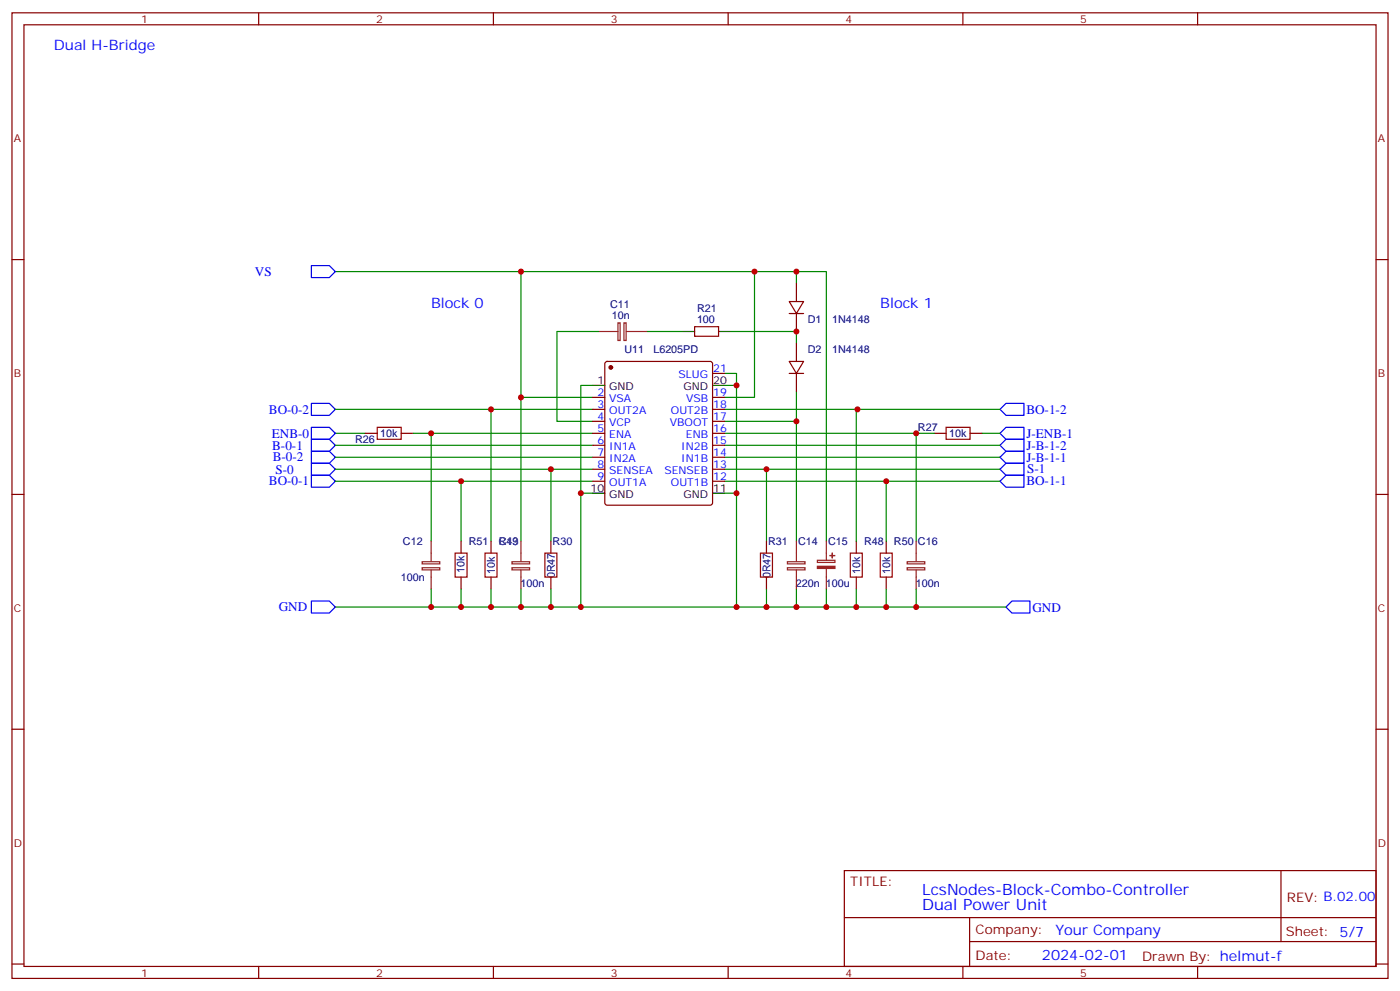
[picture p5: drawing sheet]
<svg xmlns="http://www.w3.org/2000/svg" width="412mm" height="292mm" viewBox="0 0 412 292" stroke-linecap="round" stroke-linejoin="round" font-family="sans-serif">
<g fill="none" stroke="#870000" stroke-width=".35">
<path d="M3.5 3.8h405.4v284.3h-405.4zM7.1 7.3h398.2v277.3h-398.2zM76.2 3.8v3.5M145.3 3.8v3.5M214.5 3.8v3.5M283.6 3.8v3.5M352.8 3.8v3.5M3.5 76.4h3.6M405.3 76.4h3.6M204.6 96.2h7.1v2.8h-7.1zM232.5 88.8h4.2l-2.1 3.5zM232.5 92.3h4.2"/>
<path d="M234.6 83.5v5.3M234.6 92.3v5.3M174.6 117h3.6M178.4 106.6l.5-.2h30.3l.5 .2 .2 .5v41l-.2 .5-.5 .2h-30.3l-.5-.3-.2-.4v-41zM209.9 110h3.5M209.9 117h3.5M232.5 106.4h4.2l-2.1 3.6zM232.5 110h4.2M234.6 101.1v5.3M234.6 110v5.3M107.6 127.6h3.5M118.2 127.6h3.5"/>
<path d="M174.6 127.6h3.6M174.6 120.5h3.6M174.6 124.1h3.6M174.6 131.1h3.6M174.6 134.7h3.6M174.6 138.2h3.6M209.9 127.6h3.5M209.9 120.5h3.5M209.9 124.1h3.5M209.9 131.1h3.5M209.9 134.7h3.5M209.9 138.2h3.5"/>
<path d="M275.2 127.6h3.5M285.8 127.6h3.5M3.5 145.6h3.6M135.8 159.3v3.6M144.6 159.3v3.6M162.3 159.3v3.6M174.6 141.7h3.6M209.9 141.7h3.5M225.8 159.3v3.6M252.2 159.3v3.6M261.1 159.3v3.6M405.3 145.6h3.6"/>
<path d="M135.8 169.9v3.6M144.6 169.9v3.6M162.3 169.9v3.6M225.8 169.9v3.6M252.2 169.9v3.6M261.1 169.9v3.6M3.5 214.7h3.6M405.3 214.7h3.6M248.7 256.4h156.6v28.2h-156.6zM377.3 256.4v20.9M248.7 270.2h156.5M285.6 277.3h119.6"/>
<path d="M285.6 270.2v14.1M3.5 283.9h3.6M76.2 284.6v3.5M145.3 284.6v3.5M214.5 284.6v3.5M283.6 284.6v3.5M352.8 284.6v3.5M405.3 283.9h3.6"/>
</g>
<g fill="none" stroke="#008700" stroke-width=".35">
<path d="M98.8 80h123.4v37h-8.8M153.5 80v37h21.1M222.2 80h12.4v3.5M234.6 80h8.8v79.3M176.4 97.6h-12.4v26.5h10.6M190.5 97.6h10.6M215.2 97.6h19.4v3.5M153.5 117v42.3M174.6 113.5h-3.5v65.3M213.4 110h3.6v35.2M213.4 113.5h3.6M234.6 115.3v44"/>
<path d="M98.8 127.6h8.8M98.8 131.1h75.8M98.8 134.7h75.8M98.8 138.2h75.8M98.8 120.5h75.8M121.7 127.6h52.9M127 127.6v31.7M144.6 120.5v38.8M162.3 138.2v21.1M213.4 124.1h21.2M213.4 127.6h61.8M213.4 131.1h81.2"/>
<path d="M213.4 134.7h81.2M213.4 138.2h81.2M213.4 120.5h81.2M225.8 138.2v21.1M252.6 120.5h-.4v38.8M269.9 127.6v31.7M289.3 127.6h5.3M98.8 141.7h75.8M135.8 141.7v17.6M171.1 145.2h3.5M213.4 145.2h3.6v33.6M213.4 141.7h81.2"/>
<path d="M261.1 141.7v17.6M98.8 178.8h197.5M127 173.5v5.3M135.8 173.5v5.3M144.6 173.5v5.3M153.5 173.5v5.3M162.3 173.5v5.3M225.8 173.5v5.3M234.6 173.5v5.3M243.4 173.5v5.3M252.2 173.5v5.3M261.1 173.5v5.3"/>
<path d="M269.9 173.5v5.3"/>
</g>
<g fill="none" stroke="#8c2424" stroke-width=".35">
<path d="M176.4 97.6h5.6M182 95.1h.7v5.2h-.7zM183.8 95.1h.6v5.2h-.6zM184.5 97.6h6M127 159.3v6M153.5 159.3v6M234.6 159.3v6M243.4 159.3v5.7M269.9 159.3v6M124.4 165.4h5.1v.7h-5.1zM124.4 167.2h5.1v.6h-5.1zM127 167.8v5.7"/>
<path d="M150.8 165.4h5.2v.7h-5.2zM150.8 167.2h5.2v.6h-5.2zM153.5 167.8v5.7M232 165.4h5.1v.7h-5.1zM232 167.2h5.1v.6h-5.1zM234.6 167.8v5.7M240.8 165h5.2v.6h-5.2zM243.4 167.5v6M267.2 165.4h5.2v.7h-5.2zM267.2 167.2h5.2v.6h-5.2zM269.9 167.8v5.7"/>
</g>
<g fill="#8c2424" stroke="#8c2424" stroke-width=".35">
<path d="M240.8 166.8h5.2v.6h-5.2z"/>
<path d="M244.5 163.6h1.4z"/>
<path d="M245.1 162.9l.1 1.4z"/>
</g>
<path d="M201.1 97.6h3.5M211.7 97.6h3.5M174.6 113.5h3.6M209.9 113.5h3.5M174.6 145.2h3.6M209.9 145.2h3.5" fill="none" stroke="#000" stroke-width=".35"/>
<g fill="none" stroke="#00f" stroke-width=".35">
<path d="M91.7 78.2h5.3l1.8 1.8-1.8 1.7h-5.3zM91.7 118.8h5.3l1.8 1.7-1.8 1.8h-5.3zM91.7 139.9h5.3l1.8 1.8-1.8 1.8h-5.3zM91.7 132.9h5.3l1.8 1.8-1.8 1.7h-5.3zM91.7 129.4h5.3l1.8 1.7-1.8 1.8h-5.3zM91.7 136.4h5.3l1.8 1.8-1.8 1.7h-5.3zM91.7 125.8h5.3l1.8 1.8-1.8 1.8h-5.3zM294.6 131.1l1.7-1.7h5.3v3.5h-5.3zM294.6 134.7l1.7-1.8h5.3v3.5h-5.3zM294.6 138.2l1.7-1.8h5.3v3.5h-5.3zM294.6 127.6l1.7-1.8h5.3v3.6h-5.3zM294.6 120.5l1.7-1.7h5.3v3.5h-5.3z"/>
<path d="M294.6 141.7l1.7-1.8h5.3v3.6h-5.3zM91.7 177h5.3l1.8 1.8-1.8 1.7h-5.3zM296.3 178.8l1.8-1.8h5.3v3.5h-5.3z"/>
</g>
<path d="M111.1 125.8h7.1v3.6h-7.1zM278.7 125.8h7.1v3.6h-7.1zM134.1 162.9h3.5v7h-3.5zM142.9 162.9h3.5v7h-3.5zM160.5 162.9h3.5v7h-3.5zM224 162.9h3.5v7h-3.5zM250.5 162.9h3.5v7h-3.5zM259.3 162.9h3.5v7h-3.5z" fill="none" stroke="#a10000" stroke-width=".35"/>
<circle cx="179.9" cy="108.2" r=".53" fill="#870000" stroke="#870000" stroke-width=".35"/>
<g fill="#c00">
<circle cx="225.8" cy="178.8" r=".88"/>
<circle cx="225.8" cy="138.2" r=".88"/>
<circle cx="234.6" cy="80" r=".88"/>
<circle cx="234.6" cy="178.8" r=".88"/>
<circle cx="269.9" cy="178.8" r=".88"/>
<circle cx="153.5" cy="178.8" r=".88"/>
<circle cx="153.5" cy="117" r=".88"/>
<circle cx="217" cy="113.5" r=".88"/>
<circle cx="217" cy="145.2" r=".88"/>
<circle cx="217" cy="178.8" r=".88"/>
<circle cx="171.1" cy="145.2" r=".88"/>
<circle cx="171.1" cy="178.8" r=".88"/>
<circle cx="222.3" cy="80" r=".88"/>
<circle cx="162.3" cy="178.8" r=".88"/>
<circle cx="127" cy="178.8" r=".88"/>
<circle cx="153.5" cy="80" r=".88"/>
<circle cx="252.2" cy="178.8" r=".88"/>
<circle cx="144.6" cy="178.8" r=".88"/>
<circle cx="144.6" cy="120.5" r=".88"/>
<circle cx="269.9" cy="127.6" r=".88"/>
<circle cx="261.1" cy="178.8" r=".88"/>
<circle cx="261.1" cy="141.7" r=".88"/>
<circle cx="127" cy="127.6" r=".88"/>
<circle cx="135.8" cy="178.8" r=".88"/>
<circle cx="135.8" cy="141.7" r=".88"/>
<circle cx="162.3" cy="138.2" r=".88"/>
<circle cx="234.6" cy="124.1" r=".88"/>
<circle cx="234.6" cy="97.6" r=".88"/>
<circle cx="243.4" cy="178.8" r=".88"/>
<circle cx="252.6" cy="120.5" r=".88"/>
</g>
<g font-size="4.6" fill="#00f">
<text x="271.6" y="263.4">LcsNodes-Block-Combo-Controller</text>
<text x="271.6" y="268">Dual Power Unit</text>
</g>
<g font-size="4.2" fill="#00f">
<text x="15.9" y="14.7">Dual H-Bridge</text>
<text x="127" y="90.6">Block 0</text>
<text x="259.3" y="90.6">Block 1</text>
<text x="310.9" y="275.2">Your Company</text>
<text x="306.9" y="282.8">2024-02-01</text>
</g>
<g font-size="3.9" fill="#00f">
<text x="75.1" y="81.2">VS</text>
<text x="79.2" y="121.8">BO-0-2</text>
<text x="302.3" y="121.8">BO-1-2</text>
<text x="80.1" y="128.8">ENB-0</text>
<text x="302.3" y="128.9">J-ENB-1</text>
<text x="80.2" y="132.5">B-0-1</text>
<text x="80.4" y="135.8">B-0-2</text>
<text x="302.3" y="132.4">J-B-1-2</text>
<text x="302.3" y="136">J-B-1-1</text>
<text x="79.2" y="143">BO-0-1</text>
<text x="81.1" y="139.5">S-0</text>
<text x="302.3" y="143">BO-1-1</text>
<text x="302.5" y="139.4">S-1</text>
<text x="82.1" y="180">GND</text>
<text x="304.1" y="180.1">GND</text>
</g>
<g font-size="3.9" fill="#800">
<text x="250.5" y="260.9">TITLE:</text>
<text x="379.1" y="265.6">REV: B.02.00</text>
<text x="287.4" y="275.1">Company:</text>
<text x="378.7" y="275.8">Sheet: 5/7</text>
<text x="287.4" y="282.8">Date:</text>
<text x="336.4" y="282.9">Drawn By: helmut-f</text>
</g>
<g font-size="3.2" fill="#800">
<text x="41.6" y="6.8">1</text>
<text x="110.8" y="6.8">2</text>
<text x="179.9" y="6.8">3</text>
<text x="249.1" y="6.8">4</text>
<text x="318.2" y="6.8">5</text>
<text x="4.1" y="41.9">A</text>
<text x="405.9" y="41.9">A</text>
<text x="4.1" y="111">B</text>
<text x="405.9" y="111">B</text>
<text x="4.1" y="180.2">C</text>
<text x="405.9" y="180.2">C</text>
<text x="4.1" y="249.3">D</text>
<text x="405.9" y="249.3">D</text>
<text x="41.6" y="287.6">1</text>
<text x="110.8" y="287.6">2</text>
<text x="179.9" y="287.6">3</text>
<text x="249.1" y="287.6">4</text>
<text x="318.2" y="287.6">5</text>
</g>
<g font-size="3.2" fill="#000080">
<text x="179.7" y="90.8">C11</text>
<text x="180.3" y="94">10n</text>
<text x="205.3" y="95.1">100</text>
<text x="205.3" y="92">R21</text>
<text x="237.9" y="95.2">D1</text>
<text x="245.1" y="95.2">1N4148</text>
<text x="184" y="104">U11</text>
<text x="192.5" y="104">L6205PD</text>
<text x="237.9" y="104">D2</text>
<text x="245.1" y="104">1N4148</text>
<text x="104.6" y="130.5">R26</text>
<text x="112" y="128.7">10k</text>
<text x="270.4" y="126.9">R27</text>
<text x="279.6" y="128.8">10k</text>
<text x="118.7" y="160.5">C12</text>
<text x="138.1" y="160.5">R51</text>
<text x="146.9" y="160.5">C13</text>
<text x="146.9" y="160.5">R49</text>
<text x="162.8" y="160.5">R30</text>
<text x="226.3" y="160.5">R31</text>
<text x="235.1" y="160.5">C14</text>
<text x="243.9" y="160.5">C15</text>
<text x="254.5" y="160.5">R48</text>
<text x="263.3" y="160.5">R50</text>
<text x="270.4" y="160.5">C16</text>
<text x="118" y="171.1">100n</text>
<text x="136.8" y="168.7" transform="rotate(-90 136.8 168.7)">10k</text>
<text x="145.8" y="169.1" transform="rotate(-90 145.8 169.1)">10k</text>
<text x="153.3" y="172.9">100n</text>
<text x="163.4" y="170.3" transform="rotate(-90 163.4 170.3)">0R47</text>
<text x="226.9" y="170.3" transform="rotate(-90 226.9 170.3)">0R47</text>
<text x="234.5" y="172.9">220n 100u</text>
<text x="253.4" y="169.1" transform="rotate(-90 253.4 169.1)">10k</text>
<text x="262.2" y="169.1" transform="rotate(-90 262.2 169.1)">10k</text>
<text x="269.7" y="172.9">100n</text>
</g>
<g font-size="3.2">
<text x="176" y="113.1">1</text>
<text x="210.1" y="113.1">20</text>
<text x="179.5" y="114.9">GND</text>
<text x="201.3" y="114.9">GND</text>
<text x="173.9" y="144.9">10</text>
<text x="179.5" y="146.6">GND</text>
<text x="201.3" y="146.6">GND</text>
<text x="210.1" y="144.9">11</text>
</g>
<g font-size="3.2" fill="#00f">
<text x="199.9" y="111.4">SLUG</text>
<text x="210.1" y="109.6">21</text>
<text x="176" y="116.7">2</text>
<text x="179.5" y="118.4">VSA</text>
<text x="202.1" y="118.4">VSB</text>
<text x="210.1" y="116.7">19</text>
<text x="176" y="120.2">3</text>
<text x="176" y="123.7">4</text>
<text x="179.5" y="122">OUT2A</text>
<text x="179.5" y="125.5">VCP</text>
<text x="197.3" y="125.5">VBOOT</text>
<text x="197.6" y="122">OUT2B</text>
<text x="210.1" y="123.7">17</text>
<text x="210.1" y="120.2">18</text>
<text x="176" y="127.2">5</text>
<text x="176" y="130.8">6</text>
<text x="179.5" y="129">ENA</text>
<text x="202" y="129">ENB</text>
<text x="210.1" y="130.8">15</text>
<text x="210.1" y="127.2">16</text>
<text x="176" y="134.3">7</text>
<text x="176" y="137.8">8</text>
<text x="179.5" y="132.5">IN1A</text>
<text x="179.5" y="136.1">IN2A</text>
<text x="200.7" y="136.1">IN1B</text>
<text x="200.7" y="132.5">IN2B</text>
<text x="210.1" y="137.8">13</text>
<text x="210.1" y="134.3">14</text>
<text x="176" y="141.4">9</text>
<text x="179.5" y="139.6">SENSEA</text>
<text x="179.5" y="143.1">OUT1A</text>
<text x="195.7" y="139.6">SENSEB</text>
<text x="197.6" y="143.1">OUT1B</text>
<text x="210.1" y="141.4">12</text>
</g>
</svg>
